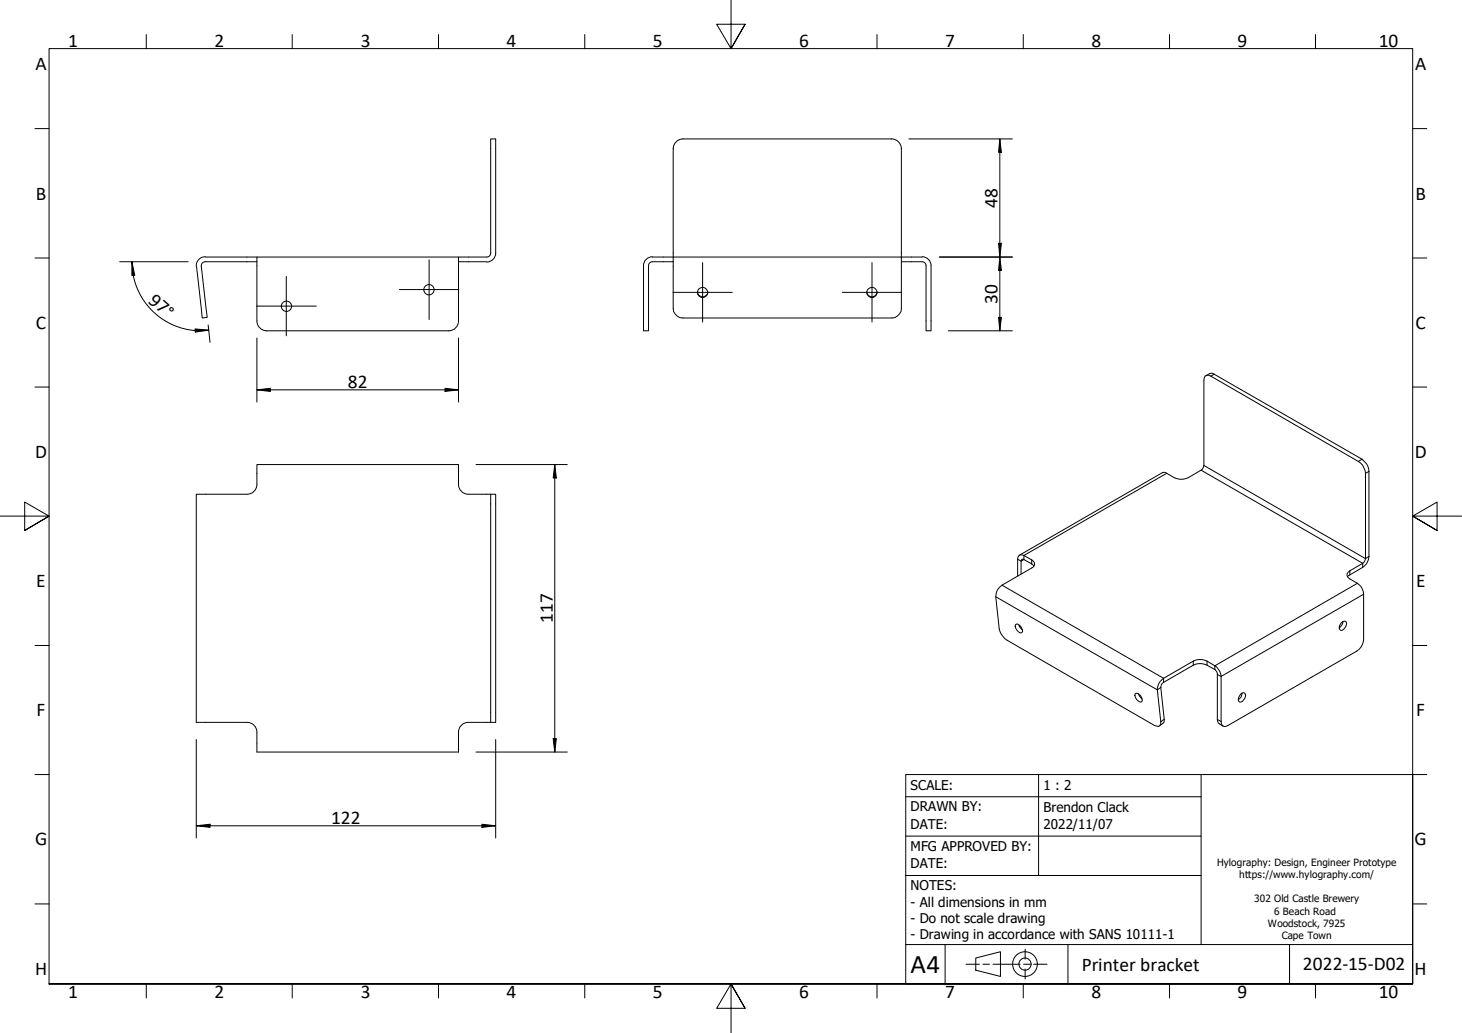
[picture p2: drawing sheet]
<svg xmlns="http://www.w3.org/2000/svg" width="297mm" height="210mm" viewBox="0 0 297 210" stroke-linecap="round" stroke-linejoin="round" font-family="sans-serif">
<!-- layer: Visible (Hylo) -->
<g fill="none" stroke="#000" stroke-width=".2">
<path d="M181.1 28.2a2 2 0 0 1 2 2v22h4.2M181.2 28.2h-42.4a2 2 0 0 0-2 2v22h-4.3M40.9 54.1l1.2 10.4-1 .1-1.2-10.4M41.7 52.2a1.81 1.81 0 0 0-1.8 2M41.7 52.2h10.5M52.2 53.2h-10.5l-.6 .3-.2 .6M93.2 53.2h5.7M99.7 51.4v-23.2h1v23.2M99.7 51.4a.79 .79 0 0 1-.8 .8h-5.7M100.7 51.4a1.81 1.81 0 0 1-1.8 1.8M132.5 53.2h4.3M132.6 52.2a1.81 1.81 0 0 0-1.9 1.8v13.2h1.1v-13.2a.79 .79 0 0 1 .8-.8"/>
<path d="M136.8 52.2h46.3v10.4a2 2 0 0 1-1.9 2h-42.5a2 2 0 0 1-1.9-2zM141.7 59.3a1.05 1.05 0 0 0 1.1 1 1.05 1.05 0 0 0 1-1M176.1 59.3a1.05 1.05 0 0 0 1 1 1.05 1.05 0 0 0 1.1-1M183.1 53.2h4.2M187.4 52.2a1.81 1.81 0 0 1 1.8 1.8v13.2h-1v-13.2a.79 .79 0 0 0-.8-.8M52.2 65.2a2 2 0 0 0 2 2M52.2 65.2v-13h41v13M93.2 65.2a2 2 0 0 1-2 2h-37M245 76.4l.7-.5h.7l30.3 17.4a3.3 3.3 0 0 1 1.4 2.5v17.3a2.91 2.91 0 0 1-1.2 2.2l-3.2 1.9M52.2 98.4v-4h41v4M52.2 98.4a2 2 0 0 1-2 2h-10.3v46.4h10.3a2 2 0 0 1 2 2M93.2 98.4a2 2 0 0 0 2 2"/>
<path d="M95.2 100.4h4.5M99.7 100.4h1v46.4h-1zM207.1 112.8l29.1-16.8h.5a4.4 4.4 0 0 0 4.7 1.1l2.9-1.8 .3-.7v-17.3a.85 .85 0 0 1 .4-1 .85 .85 0 0 1 1 .1l30 17.4a2.79 2.79 0 0 1 1.4 2.4v17.3l-.3 .8-3.2 2-.2 .7 .6 .6a4.1 4.1 0 0 1 2.7 2.6l.1 9.7a3 3 0 0 1-1.4 2.4l-26.7 15.3-.7-.2-.2-.8v-9.2a2.7 2.7 0 0 0-1.3-2.1 4.3 4.3 0 0 0-3.9-1.2l-6.5 3.7a2.69 2.69 0 0 0-1.3 2.4l.7 6.5v.4l-.4 .5-.8-.2-30-17.3a3.8 3.8 0 0 1-1.6-2.4l-.7-6.4a2.69 2.69 0 0 1 1.3-2.4l6-3.5a.87 .87 0 0 0 .6-.8 .87 .87 0 0 0-.6-.8l-1.6-.9a.8 .8 0 0 0-.9-.1 .8 .8 0 0 0-.3 .8v3.5M210.1 115l-.5-.4-1.6-.9-.4-.1-.1 .4v2.6M206.4 126.8a1.28 1.28 0 0 1 1.2 1.7l-.1 .1a1.55 1.55 0 0 1-1.2-1.6zM207 127l.1 .4 .6 .6M272.6 126.5l.6-.3 .2 .1a1.43 1.43 0 0 1-.8 1.8h-.2a1 1 0 0 1 .2-1.6zM272.9 126.3a1.95 1.95 0 0 1-.8 1.3M52.2 148.8v4h41v-4M95.2 146.8a2 2 0 0 0-2 2M95.2 146.8h4.5M230.8 140.9a1.31 1.31 0 0 1 1.2 1.7 1.23 1.23 0 0 1-1.2-1.7z"/>
<path d="M231.3 141l.2 .4 .5 .6M235.6 147.5l.7-.5 .2-.5-.7-6.8a1.09 1.09 0 0 1 .6-1l6-3.5a3.1 3.1 0 0 1 2.8 0l1.6 .9 .5 .7v9.4l.2 .7 1 .6M252.1 141l.6-.2 .2 .1a1.27 1.27 0 0 1-1.1 1.8 .9 .9 0 0 1 0-1.3zM252.3 140.8a1.5 1.5 0 0 1-.7 1.4"/>
<circle cx="87.2" cy="58.9" r="1.05"/>
<circle cx="142.8" cy="59.4" r="1.02"/>
<circle cx="177.1" cy="59.4" r="1.04"/>
<circle cx="58.2" cy="62.2" r="1.05"/>
</g>
<!-- layer: Visible Narrow (Hylo) -->
<g fill="none" stroke="#000" stroke-width=".2">
<path d="M246.7 76l-.7 .4M237 96.2l-29 16.7v.8l-.5 .3-.7-.4M244 95.5l32.9 19v.8M244.6 94.6l32.8 18.9 .7-.4M276.7 93.3l-.7 .5M278.1 95.8l-.7 .4M203.6 118.9l32.8 18.9v.9M209.6 113.8v.8M274.3 116v.8M275.8 118.5l-29 16.8v.8M202.3 121.3l32.8 18.9 .7-.5M242.4 134.3v.9"/>
<path d="M245.2 134.3v.9M277.1 120.7l-29 16.7-.8-.3M236.5 146.1l-.7 .6M247.3 146.2l.8 .4"/>
</g>
<!-- layer: Border (Hylo) -->
<g fill="none" stroke="#000" stroke-width=".2">
<path d="M148.5 -.1v10l-2.9-5h5.8l-2.9 5 2.9-5M29.7 7v2.9M59.4 7v2.9M89.1 7v2.9M118.8 7v2.9M178.2 7v2.9M207.9 7v2.9M237.6 7v2.9M267.3 7v2.9M7.1 26.1h2.9M287 26.1h2.9M7.1 52.4h2.9"/>
<path d="M287 52.4h2.9M7.1 78.6h2.9M287 78.6h2.9M0 104.9h10l-5-2.9v5.8l5-2.9-5 2.9M297 104.9h-10l5-2.9v5.8l-5-2.9 5 2.9M7.1 131.2h2.9M287 131.2h2.9M7.1 157.4h2.9M287 157.4h2.9M7.1 183.7h2.9M10 199.9v-190h277v190h-277h277M29.7 199.9v2.9"/>
<path d="M59.4 199.9v2.9M89.1 199.9v2.9M118.8 199.9v2.9M178.2 199.9v2.9M207.9 199.9v2.9M237.6 199.9v2.9M267.3 199.9v2.9M287 183.7h2.9M151.4 204.9l-2.9-5 2.9 5h-5.8l2.9-5v10"/>
</g>
<!-- layer: Title (Hylo) -->
<g fill="none" stroke="#000" stroke-width=".2">
<path d="M184 157.4h103v42.5h-103zM211 157.4v20.5M244 157.4v34.5M184 177.9h60M184 169.9h60M184 161.9h60M184 191.9h103M192 191.9v8M196.3 195.9h2.7M198.2 194.7l5.1-1.3v5l-5.1-1.3zM199.7 195.9h1.3M201.7 195.9h5.6"/>
<path d="M208 195.9h1.3M208.3 192.9v2M208.3 196.9v2M210 195.9h2.7M217 191.9v8M262 191.9v8"/>
<circle cx="208.2" cy="195.9" r="2.51"/>
<circle cx="208.2" cy="195.9" r="1.24"/>
</g>
<!-- layer: Center Mark (Hylo) -->
<path d="M58.2 56.2v12M81.2 58.8h12M87.2 52.8v12.1M136.7 59.4h12.1M142.7 53.4v12M171.1 59.4h12.1M177.2 53.4v12M52.1 62.2h12.2" fill="none" stroke="#000" stroke-width=".2"/>
<!-- layer: Dimension (Hylo) -->
<g fill="none" stroke="#000" stroke-width=".2">
<path d="M184.7 28.2h21M203.1 28.2l.4 2.8h-.6zM203.1 28.2v39M24.3 53.2h13.9M26.8 53.2l.6 2.7-.6 .1zM26.8 53.2l.3 2.7M27.1 56a13.9 13.9 0 0 0 15.3 11.1M190.9 52.2h14.8M202.9 49.4h.6l-.4 2.8zM203.1 52.2l.4 2.8h-.6zM39.6 66.8l2.8 .3-2.7 .4zM42.3 66l.4 3.6"/>
<path d="M52.2 79.2l2.7-.3v.6zM52.2 79.2h41M52.2 68.7v13M90.4 78.9l2.8 .3-2.8 .3zM93.2 68.7v13M192.7 67.2h13M202.9 64.5h.6l-.4 2.7zM96.7 94.4h18.6M112.7 94.4l.3 2.7h-.6zM112.7 94.4v58.4M39.9 150.3v20M96.7 152.8h18.6"/>
<path d="M100.7 150.3v20M112.4 150.1h.6l-.3 2.7zM39.9 167.8l2.8-.3v.6zM39.9 167.8h60.8M97.9 167.5l2.8 .3-2.8 .3z"/>
</g>
<g fill="#000">
<path d="M203.1 28.2l.4 2.8h-.6z" fill-rule="evenodd"/>
<path d="M26.8 53.2l.6 2.7-.6 .1z" fill-rule="evenodd"/>
<path d="M202.9 49.4h.6l-.4 2.8z" fill-rule="evenodd"/>
<path d="M203.1 52.2l.4 2.8h-.6z" fill-rule="evenodd"/>
<path d="M39.6 66.8l2.8 .3-2.7 .4z" fill-rule="evenodd"/>
<path d="M52.2 79.2l2.7-.3v.6z" fill-rule="evenodd"/>
<path d="M90.4 78.9l2.8 .3-2.8 .3z" fill-rule="evenodd"/>
<path d="M202.9 64.5h.6l-.4 2.7z" fill-rule="evenodd"/>
<path d="M112.7 94.4l.3 2.7h-.6z" fill-rule="evenodd"/>
<path d="M112.4 150.1h.6l-.3 2.7z" fill-rule="evenodd"/>
<path d="M39.9 167.8l2.8-.3v.6z" fill-rule="evenodd"/>
<path d="M97.9 167.5l2.8 .3-2.8 .3z" fill-rule="evenodd"/>
</g>
<text font-size="5.5" x="185" y="197.6">A4</text>
<g font-size="3.9">
<text x="13.8" y="9.5">1</text>
<text x="43.6" y="9.5">2</text>
<text x="73.3" y="9.5">3</text>
<text x="102.9" y="9.5">4</text>
<text x="132.7" y="9.5">5</text>
<text x="162.4" y="9.5">6</text>
<text x="192" y="9.5">7</text>
<text x="221.7" y="9.5">8</text>
<text x="251.5" y="9.5">9</text>
<text x="280.2" y="9.5">10</text>
<text x="7.2" y="14.3">A</text>
<text x="287.5" y="14.3">A</text>
<text x="7.3" y="40.5">B</text>
<text x="287.6" y="40.5">B</text>
<text x="202.7" y="42.2" transform="rotate(-90 202.7 42.2)">48</text>
<text x="30" y="61.3" transform="rotate(42 30 61.3)">97°</text>
<text x="202.7" y="61.7" transform="rotate(-90 202.7 61.7)">30</text>
<text x="7.3" y="66.8">C</text>
<text x="287.6" y="66.8">C</text>
<text x="70.7" y="78.8">82</text>
<text x="7.1" y="93">D</text>
<text x="287.5" y="93">D</text>
<text x="7.4" y="119.3">E</text>
<text x="287.7" y="119.3">E</text>
<text x="112.3" y="126.6" transform="rotate(-90 112.3 126.6)">117</text>
<text x="7.4" y="145.5">F</text>
<text x="287.7" y="145.5">F</text>
<text x="67.3" y="167.4">122</text>
<text x="7.1" y="171.8">G</text>
<text x="287.4" y="171.8">G</text>
<text x="219.8" y="197.3">Printer bracket</text>
<text x="264.7" y="197.2">2022-15-D02</text>
<text x="7.1" y="198">H</text>
<text x="13.8" y="202.8">1</text>
<text x="43.6" y="202.8">2</text>
<text x="73.3" y="202.8">3</text>
<text x="102.9" y="202.8">4</text>
<text x="132.7" y="202.8">5</text>
<text x="162.4" y="202.8">6</text>
<text x="192" y="202.8">7</text>
<text x="221.7" y="202.8">8</text>
<text x="251.5" y="202.8">9</text>
<text x="280.2" y="202.8">10</text>
<text x="287.4" y="198">H</text>
</g>
<g font-size="2.7">
<text x="185" y="160.4">SCALE:</text>
<text x="212" y="160.4">1 : 2</text>
<text x="185" y="164.9">DRAWN BY:</text>
<text x="212" y="165">Brendon Clack</text>
<text x="185" y="168.4">DATE:</text>
<text x="185" y="172.9">MFG APPROVED BY:</text>
<text x="212" y="168.5">2022/11/07</text>
<text x="185" y="176.4">DATE:</text>
<text x="185" y="180.9">NOTES:</text>
<text x="185" y="184.2">- All dimensions in mm</text>
<text x="185" y="187.6">- Do not scale drawing</text>
<text x="185" y="190.9">- Drawing in accordance with SANS 10111-1</text>
</g>
<g font-size="2">
<text x="247.3" y="176">Hylography: Design, Engineer Prototype</text>
<text x="251.8" y="178.5">https://www.hylography.com/</text>
<text x="254.8" y="183.4">302 Old Castle Brewery</text>
<text x="258.9" y="185.8">6 Beach Road</text>
<text x="257.6" y="188.3">Woodstock, 7925</text>
<text x="260.4" y="190.8">Cape Town</text>
</g>
</svg>
